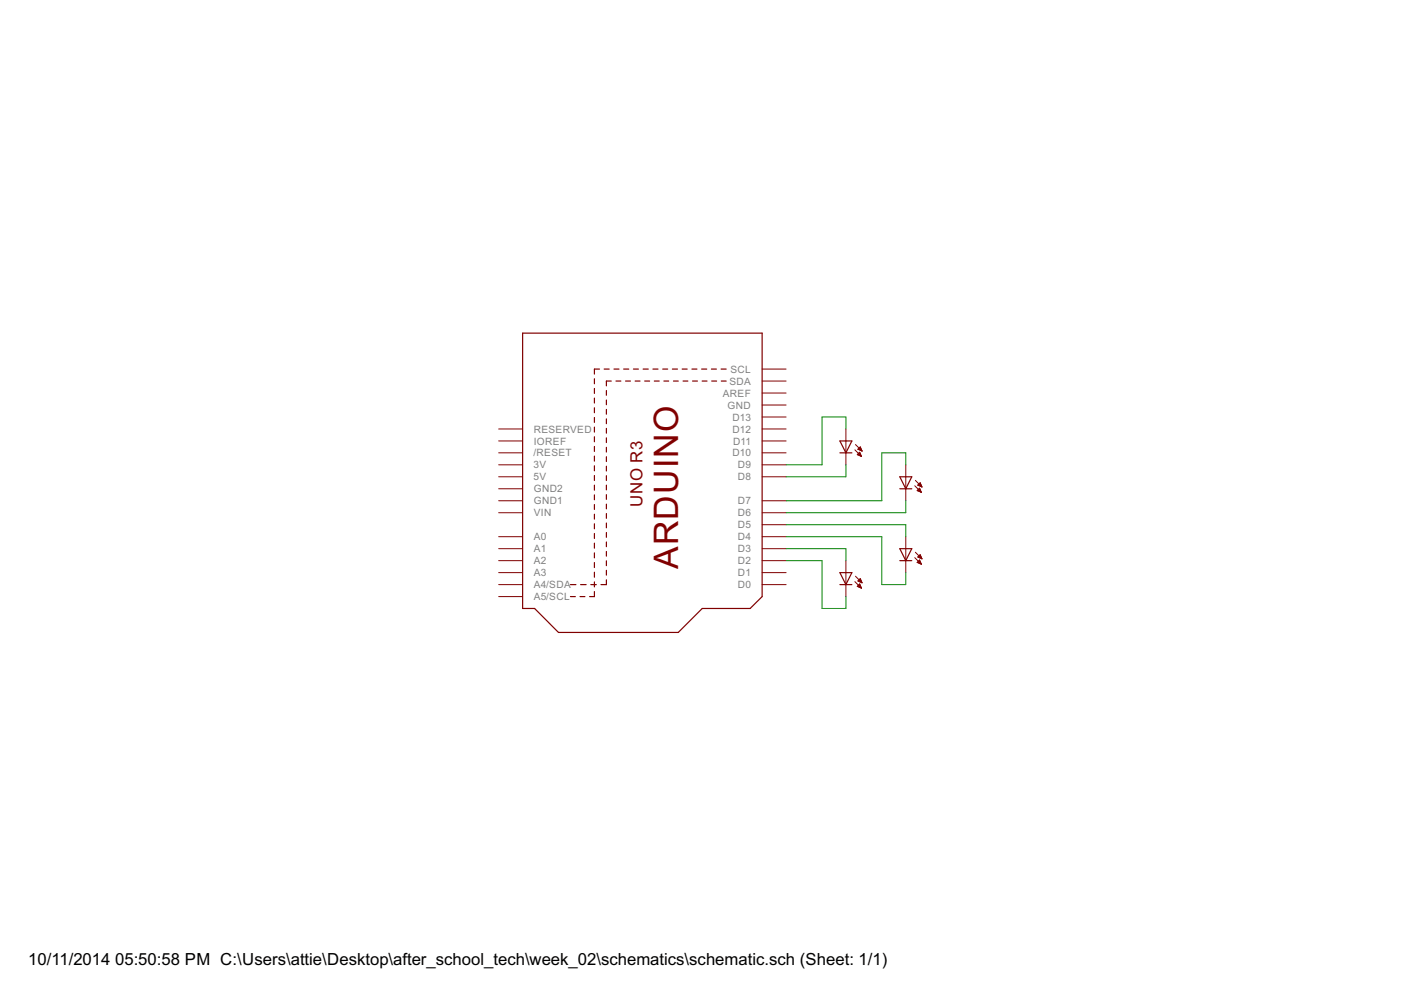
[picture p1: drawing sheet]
<svg xmlns="http://www.w3.org/2000/svg" width="297mm" height="210mm" viewBox="0 0 297 210" stroke-linecap="round" stroke-linejoin="round" font-family="sans-serif">
<g fill="none" stroke="#800000" stroke-width=".25">
<path d="M110.8 70.6h50.8v55.9l-2.6 2.5h-10.1l-5.1 5.1h-25.4l-5.1-5.1h-2.5zM127.1 78.3h-1.1v1M128.1 78.3h1.1M130.2 78.3h1M132.2 78.3h1.1M134.3 78.3h1.1M136.4 78.3h1M138.4 78.3h1.1M140.5 78.3h1.1M142.6 78.3h1M144.6 78.3h1.1M146.7 78.3h1.1"/>
<path d="M148.8 78.3h1M150.8 78.3h1.1M152.9 78.3h1.1M126 80.3v1.1M126 82.4v1M126 84.4v1M126 86.5v1M126 88.5v1.1M126 90.6v1M126 92.6v1.1M126 94.7v1M126 96.7v1.1"/>
<path d="M126 98.8v1M128.6 82.8v1M128.6 84.8v1M128.6 86.8v1M128.6 88.8v1M128.6 90.8v1M128.6 92.8v1M128.6 94.8v1M128.6 96.8v1.1M128.6 98.8v1.1M129.6 80.8h-1v1M130.6 80.8h1"/>
<path d="M132.6 80.8h1.1M134.7 80.8h1M136.7 80.8h1M138.7 80.8h1.1M140.8 80.8h1M142.8 80.8h1M144.8 80.8h1M146.8 80.8h1.1M148.9 80.8h1M150.9 80.8h1M152.9 80.8h1.1M178.1 93.5h2.5l-1.3 2.5z"/>
<path d="M178.1 96h2.5M126 100.8v1.1M126 102.9v1M126 104.9v1.1M126 107v1M126 109v1.1M126 111.1v1M126 113.1v1.1M126 115.2v1M126 117.2v1.1M126 119.3v1M128.6 100.9v1"/>
<path d="M128.6 102.9v1M128.6 104.9v1M128.6 106.9v1M128.6 108.9v1M128.6 110.9v1M128.6 112.9v1M128.6 114.9v1M128.6 116.9v1M128.6 118.9v1M190.8 116.3h2.5l-1.3 2.6zM190.8 118.9h2.5M190.8 101.1h2.5l-1.3 2.5z"/>
<path d="M190.8 103.6h2.5M120.9 126.5h1.1M120.9 124h1.2M123 126.5h1M123.1 124h1.2M125.3 124h1.1M126 121.3v1.1M126 123.4v1M126 125.4v1.1h-1M128.6 120.9v1M128.6 122.9v1.1h-1.2M178.1 124h2.5"/>
<path d="M178.1 121.4h2.5l-1.3 2.6z"/>
</g>
<g fill="none" stroke="#800000" stroke-width=".21">
<path d="M161.6 78.3h5.1M105.7 98.6h5.1M105.7 96h5.1M105.7 93.5h5.1M105.7 91h5.1M161.6 98.6h5.1M161.6 96h5.1M161.6 93.5h5.1M161.6 91h5.1M161.6 88.4h5.1M161.6 85.9h5.1M161.6 83.3h5.1"/>
<path d="M161.6 80.8h5.1M179.3 91v7.6M181.3 95.4l1.3 1.4M181.4 94.3l1.4 1.3M181.8 96.4l.5-.5 .3 .9zM181.8 96.4h.7M181.9 95.3h.7M181.9 96.5h.6M181.9 96.2h.5M182 95.1h.6M182.1 96.1h.3M182.1 95h.4"/>
<path d="M182.2 96h.1M182.2 95.4h.5M182.2 96.6h.4M182.2 94.9h.3M182.4 94.8h.1M182.4 94.8l.4 .8M182.4 94.8l-.5 .4 .9 .4M182.5 95.5h.2M182.5 96.7h.1M182.7 95.6h.1M192 98.6v7.6M105.7 118.9h5.1"/>
<path d="M105.7 116.3h5.1M105.7 113.8h5.1M105.7 108.7h5.1M105.7 106.2h5.1M105.7 101.1h5.1M105.7 103.6h5.1M161.6 118.9h5.1M161.6 116.3h5.1M161.6 113.8h5.1M161.6 111.3h5.1M161.6 108.7h5.1M161.6 106.2h5.1"/>
<path d="M161.6 101.1h5.1M179.3 118.9v7.6M192 113.8v7.6M194 118.2l1.3 1.4M194 103l1.3 1.4M194.1 117.1l1.4 1.4M194.1 101.9l1.4 1.4M194.5 119.3l.5-.6 .3 .9M194.5 119.3l.8 .3M194.5 104l.5-.5 .3 .9zM194.5 119.3h.7M194.5 103.9h.7"/>
<path d="M194.6 104.1h.6M194.6 118.1l.5-.5 .4 .9zM194.6 119.1h.5M194.6 102.9l.5-.5 .4 .9zM194.6 102.8h.7M194.6 118h.7M194.6 103.8h.5M194.7 119h.4M194.7 118.2h.6M194.7 102.7h.6M194.8 119.4h.4M194.8 117.9h.4"/>
<path d="M194.8 103.7h.3M194.8 118.9h.2M194.8 103h.6M194.8 102.6h.4M194.8 104.2h.5M194.9 117.8h.3M194.9 103.6h.1M194.9 118.8h.1M195 102.5h.2M195 118.3h.4M195 117.7h.1M195 119.5h.3"/>
<path d="M195.1 102.4h.1M195.1 103.1h.3M195.1 104.3h.2M195.3 118.4h.2M195.3 119.6h.1M195.4 103.2h.1M105.7 124h5.1M105.7 121.4h5.1M105.7 126.5h5.1M161.6 124h5.1M161.6 121.4h5.1M181.3 123.3l1.3 1.4"/>
<path d="M181.4 122.2l1.4 1.4M181.8 124.3h.7M181.9 123.2l.5-.5 .4 .9zM181.9 124.2h.5M182 123.1h.6M182 123.2h.6M182 124.1h.4M182 124.4h.5M182.1 123h.4M182.1 124h.2M182.2 122.9h.3M182.3 123.8l.3 .9"/>
<path d="M182.3 123.8l-.5 .5 .8 .4M182.3 123.8h.1M182.3 123.4h.4M182.3 124.6h.3M182.3 122.7h.1M182.6 123.5h.2M182.6 124.7h.1"/>
</g>
<path d="M179.3 91v-2.6h-5v10.2h-7.6M179.3 98.6v2.5h-12.6M192 98.6v-2.6h-5v10.2h-20.3M166.7 116.3h12.6v2.6M166.7 118.9h7.6v10.1h5v-2.5M166.7 113.8h20.3v10.2h5v-2.6M166.7 111.3h25.3v2.5M192 106.2v2.5h-25.3" fill="none" stroke="#008000" stroke-width=".21"/>
<text font-size="8" fill="#800000" x="143.8" y="120.6" transform="rotate(-90 143.8 120.6)">ARDUINO</text>
<text font-size="4" fill="#800000" x="136.2" y="107.4" transform="rotate(-90 136.2 107.4)">UNO R3</text>
<g font-size="4">
<text x="6" y="204.6">10/11/2014</text>
<text x="24.4" y="204.6">05:50:58 PM C:\Users\attie\Desktop\after_school_tech\week_02\schematics\schematic.sch (Sheet: 1/1)</text>
</g>
<g font-size="2.4" fill="#808080">
<text x="154.6" y="81.6">SDA</text>
<text x="154.9" y="79">SCL</text>
<text x="153.2" y="84.1">AREF</text>
<text x="154.3" y="86.6">GND</text>
<text x="155.3" y="89.2">D13</text>
<text x="113.2" y="94.2">IOREF</text>
<text x="113.2" y="91.7">RESERVED</text>
<text x="155.3" y="91.7">D12</text>
<text x="155.4" y="94.2">D11</text>
<text x="113.1" y="101.9">5V</text>
<text x="113.1" y="99.3">3V</text>
<text x="113.1" y="96.8">/RESET</text>
<text x="155.3" y="96.8">D10</text>
<text x="156.5" y="101.9">D8</text>
<text x="156.5" y="99.3">D9</text>
<text x="113.2" y="106.9">GND1</text>
<text x="113.2" y="104.4">GND2</text>
<text x="156.5" y="106.9">D7</text>
<text x="113.2" y="109.5">VIN</text>
<text x="156.5" y="112">D5</text>
<text x="156.5" y="109.5">D6</text>
<text x="113.2" y="119.6">A2</text>
<text x="113.2" y="117.1">A1</text>
<text x="113.2" y="114.6">A0</text>
<text x="156.5" y="119.6">D2</text>
<text x="156.5" y="117.1">D3</text>
<text x="156.5" y="114.6">D4</text>
<text x="113.2" y="124.7">A4/SDA</text>
<text x="113.2" y="122.2">A3</text>
<text x="156.5" y="124.7">D0</text>
<text x="156.5" y="122.2">D1</text>
<text x="113.2" y="127.2">A5/SCL</text>
</g>
</svg>
